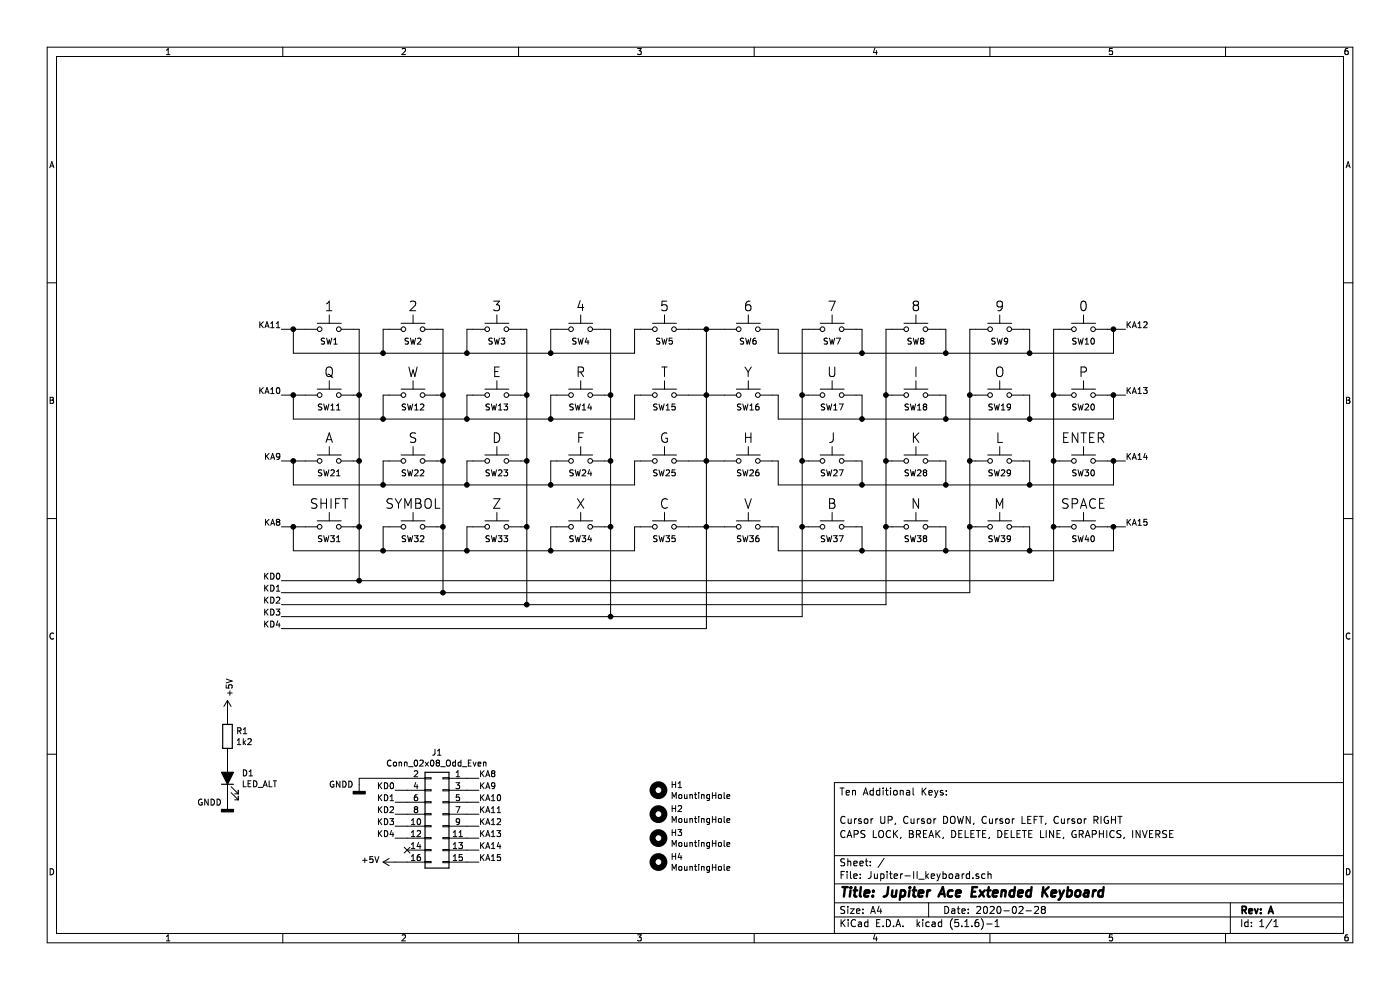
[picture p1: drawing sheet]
EESchema Schematic File Version 4
EELAYER 30 0
EELAYER END
$Descr A4 11693 8268
encoding utf-8
Sheet 1 1
Title "Jupiter Ace Extended Keyboard"
Date "2020-02-28"
Rev "A"
Comp ""
Comment1 "CAPS LOCK, BREAK, DELETE, DELETE LINE, GRAPHICS, INVERSE"
Comment2 "Cursor UP, Cursor DOWN, Cursor LEFT, Cursor RIGHT"
Comment3 ""
Comment4 "Ten Additional Keys:"
$EndDescr
$Comp
L Switch:SW_Push SW1
U 1 1
P 2750 2750
F 0 "SW1" H 2750 2650 50  0000 C CNN
F 1 "1" H 2750 2944 80  0000 C CNN
F 2 "Button_Switch_THT:SW_PUSH_6mm" H 2750 2950 50  0001 C CNN
F 3 "~" H 2750 2950 50  0001 C CNN
	1    2750 2750
	1    0    0    -1  
$EndComp
$Comp
L Switch:SW_Push SW2
U 1 1
P 3450 2750
F 0 "SW2" H 3450 2650 50  0000 C CNN
F 1 "2" H 3450 2944 80  0000 C CNN
F 2 "Button_Switch_THT:SW_PUSH_6mm" H 3450 2950 50  0001 C CNN
F 3 "~" H 3450 2950 50  0001 C CNN
	1    3450 2750
	1    0    0    -1  
$EndComp
$Comp
L Switch:SW_Push SW3
U 1 1
P 4150 2750
F 0 "SW3" H 4150 2650 50  0000 C CNN
F 1 "3" H 4150 2944 80  0000 C CNN
F 2 "Button_Switch_THT:SW_PUSH_6mm" H 4150 2950 50  0001 C CNN
F 3 "~" H 4150 2950 50  0001 C CNN
	1    4150 2750
	1    0    0    -1  
$EndComp
$Comp
L Switch:SW_Push SW4
U 1 1
P 4850 2750
F 0 "SW4" H 4850 2650 50  0000 C CNN
F 1 "4" H 4850 2944 80  0000 C CNN
F 2 "Button_Switch_THT:SW_PUSH_6mm" H 4850 2950 50  0001 C CNN
F 3 "~" H 4850 2950 50  0001 C CNN
	1    4850 2750
	1    0    0    -1  
$EndComp
$Comp
L Switch:SW_Push SW5
U 1 1
P 5550 2750
F 0 "SW5" H 5550 2650 50  0000 C CNN
F 1 "5" H 5550 2944 80  0000 C CNN
F 2 "Button_Switch_THT:SW_PUSH_6mm" H 5550 2950 50  0001 C CNN
F 3 "~" H 5550 2950 50  0001 C CNN
	1    5550 2750
	1    0    0    -1  
$EndComp
$Comp
L Switch:SW_Push SW6
U 1 1
P 6250 2750
F 0 "SW6" H 6250 2650 50  0000 C CNN
F 1 "6" H 6250 2944 80  0000 C CNN
F 2 "Button_Switch_THT:SW_PUSH_6mm" H 6250 2950 50  0001 C CNN
F 3 "~" H 6250 2950 50  0001 C CNN
	1    6250 2750
	-1   0    0    -1  
$EndComp
$Comp
L Switch:SW_Push SW7
U 1 1
P 6950 2750
F 0 "SW7" H 6950 2650 50  0000 C CNN
F 1 "7" H 6950 2944 80  0000 C CNN
F 2 "Button_Switch_THT:SW_PUSH_6mm" H 6950 2950 50  0001 C CNN
F 3 "~" H 6950 2950 50  0001 C CNN
	1    6950 2750
	-1   0    0    -1  
$EndComp
$Comp
L Switch:SW_Push SW8
U 1 1
P 7650 2750
F 0 "SW8" H 7650 2650 50  0000 C CNN
F 1 "8" H 7650 2944 80  0000 C CNN
F 2 "Button_Switch_THT:SW_PUSH_6mm" H 7650 2950 50  0001 C CNN
F 3 "~" H 7650 2950 50  0001 C CNN
	1    7650 2750
	-1   0    0    -1  
$EndComp
$Comp
L Switch:SW_Push SW9
U 1 1
P 8350 2750
F 0 "SW9" H 8350 2650 50  0000 C CNN
F 1 "9" H 8350 2944 80  0000 C CNN
F 2 "Button_Switch_THT:SW_PUSH_6mm" H 8350 2950 50  0001 C CNN
F 3 "~" H 8350 2950 50  0001 C CNN
	1    8350 2750
	-1   0    0    -1  
$EndComp
$Comp
L Switch:SW_Push SW10
U 1 1
P 9050 2750
F 0 "SW10" H 9050 2650 50  0000 C CNN
F 1 "0" H 9050 2944 80  0000 C CNN
F 2 "Button_Switch_THT:SW_PUSH_6mm" H 9050 2950 50  0001 C CNN
F 3 "~" H 9050 2950 50  0001 C CNN
	1    9050 2750
	-1   0    0    -1  
$EndComp
Text Label 2350 2750 2    50   ~ 0
KA11
Text Label 2350 3300 2    50   ~ 0
KA10
Text Label 2350 3850 2    50   ~ 0
KA9
Text Label 2350 4400 2    50   ~ 0
KA8
$Comp
L Switch:SW_Push SW11
U 1 1
P 2750 3300
F 0 "SW11" H 2750 3200 50  0000 C CNN
F 1 "Q" H 2750 3494 80  0000 C CNN
F 2 "Button_Switch_THT:SW_PUSH_6mm" H 2750 3500 50  0001 C CNN
F 3 "~" H 2750 3500 50  0001 C CNN
	1    2750 3300
	1    0    0    -1  
$EndComp
$Comp
L Switch:SW_Push SW12
U 1 1
P 3450 3300
F 0 "SW12" H 3450 3200 50  0000 C CNN
F 1 "W" H 3450 3494 80  0000 C CNN
F 2 "Button_Switch_THT:SW_PUSH_6mm" H 3450 3500 50  0001 C CNN
F 3 "~" H 3450 3500 50  0001 C CNN
	1    3450 3300
	1    0    0    -1  
$EndComp
$Comp
L Switch:SW_Push SW13
U 1 1
P 4150 3300
F 0 "SW13" H 4150 3200 50  0000 C CNN
F 1 "E" H 4150 3494 80  0000 C CNN
F 2 "Button_Switch_THT:SW_PUSH_6mm" H 4150 3500 50  0001 C CNN
F 3 "~" H 4150 3500 50  0001 C CNN
	1    4150 3300
	1    0    0    -1  
$EndComp
$Comp
L Switch:SW_Push SW14
U 1 1
P 4850 3300
F 0 "SW14" H 4850 3200 50  0000 C CNN
F 1 "R" H 4850 3494 80  0000 C CNN
F 2 "Button_Switch_THT:SW_PUSH_6mm" H 4850 3500 50  0001 C CNN
F 3 "~" H 4850 3500 50  0001 C CNN
	1    4850 3300
	1    0    0    -1  
$EndComp
$Comp
L Switch:SW_Push SW15
U 1 1
P 5550 3300
F 0 "SW15" H 5550 3200 50  0000 C CNN
F 1 "T" H 5550 3494 80  0000 C CNN
F 2 "Button_Switch_THT:SW_PUSH_6mm" H 5550 3500 50  0001 C CNN
F 3 "~" H 5550 3500 50  0001 C CNN
	1    5550 3300
	1    0    0    -1  
$EndComp
$Comp
L Switch:SW_Push SW16
U 1 1
P 6250 3300
F 0 "SW16" H 6250 3200 50  0000 C CNN
F 1 "Y" H 6250 3494 80  0000 C CNN
F 2 "Button_Switch_THT:SW_PUSH_6mm" H 6250 3500 50  0001 C CNN
F 3 "~" H 6250 3500 50  0001 C CNN
	1    6250 3300
	-1   0    0    -1  
$EndComp
$Comp
L Switch:SW_Push SW17
U 1 1
P 6950 3300
F 0 "SW17" H 6950 3200 50  0000 C CNN
F 1 "U" H 6950 3494 80  0000 C CNN
F 2 "Button_Switch_THT:SW_PUSH_6mm" H 6950 3500 50  0001 C CNN
F 3 "~" H 6950 3500 50  0001 C CNN
	1    6950 3300
	-1   0    0    -1  
$EndComp
$Comp
L Switch:SW_Push SW18
U 1 1
P 7650 3300
F 0 "SW18" H 7650 3200 50  0000 C CNN
F 1 "I" H 7650 3494 80  0000 C CNN
F 2 "Button_Switch_THT:SW_PUSH_6mm" H 7650 3500 50  0001 C CNN
F 3 "~" H 7650 3500 50  0001 C CNN
	1    7650 3300
	-1   0    0    -1  
$EndComp
$Comp
L Switch:SW_Push SW19
U 1 1
P 8350 3300
F 0 "SW19" H 8350 3200 50  0000 C CNN
F 1 "O" H 8350 3494 80  0000 C CNN
F 2 "Button_Switch_THT:SW_PUSH_6mm" H 8350 3500 50  0001 C CNN
F 3 "~" H 8350 3500 50  0001 C CNN
	1    8350 3300
	-1   0    0    -1  
$EndComp
$Comp
L Switch:SW_Push SW20
U 1 1
P 9050 3300
F 0 "SW20" H 9050 3200 50  0000 C CNN
F 1 "P" H 9050 3494 80  0000 C CNN
F 2 "Button_Switch_THT:SW_PUSH_6mm" H 9050 3500 50  0001 C CNN
F 3 "~" H 9050 3500 50  0001 C CNN
	1    9050 3300
	-1   0    0    -1  
$EndComp
$Comp
L Switch:SW_Push SW21
U 1 1
P 2750 3850
F 0 "SW21" H 2750 3750 50  0000 C CNN
F 1 "A" H 2750 4044 80  0000 C CNN
F 2 "Button_Switch_THT:SW_PUSH_6mm" H 2750 4050 50  0001 C CNN
F 3 "~" H 2750 4050 50  0001 C CNN
	1    2750 3850
	1    0    0    -1  
$EndComp
$Comp
L Switch:SW_Push SW22
U 1 1
P 3450 3850
F 0 "SW22" H 3450 3750 50  0000 C CNN
F 1 "S" H 3450 4044 80  0000 C CNN
F 2 "Button_Switch_THT:SW_PUSH_6mm" H 3450 4050 50  0001 C CNN
F 3 "~" H 3450 4050 50  0001 C CNN
	1    3450 3850
	1    0    0    -1  
$EndComp
$Comp
L Switch:SW_Push SW23
U 1 1
P 4150 3850
F 0 "SW23" H 4150 3750 50  0000 C CNN
F 1 "D" H 4150 4044 80  0000 C CNN
F 2 "Button_Switch_THT:SW_PUSH_6mm" H 4150 4050 50  0001 C CNN
F 3 "~" H 4150 4050 50  0001 C CNN
	1    4150 3850
	1    0    0    -1  
$EndComp
$Comp
L Switch:SW_Push SW24
U 1 1
P 4850 3850
F 0 "SW24" H 4850 3750 50  0000 C CNN
F 1 "F" H 4850 4044 80  0000 C CNN
F 2 "Button_Switch_THT:SW_PUSH_6mm" H 4850 4050 50  0001 C CNN
F 3 "~" H 4850 4050 50  0001 C CNN
	1    4850 3850
	1    0    0    -1  
$EndComp
$Comp
L Switch:SW_Push SW25
U 1 1
P 5550 3850
F 0 "SW25" H 5550 3750 50  0000 C CNN
F 1 "G" H 5550 4044 80  0000 C CNN
F 2 "Button_Switch_THT:SW_PUSH_6mm" H 5550 4050 50  0001 C CNN
F 3 "~" H 5550 4050 50  0001 C CNN
	1    5550 3850
	1    0    0    -1  
$EndComp
$Comp
L Switch:SW_Push SW26
U 1 1
P 6250 3850
F 0 "SW26" H 6250 3750 50  0000 C CNN
F 1 "H" H 6250 4044 80  0000 C CNN
F 2 "Button_Switch_THT:SW_PUSH_6mm" H 6250 4050 50  0001 C CNN
F 3 "~" H 6250 4050 50  0001 C CNN
	1    6250 3850
	-1   0    0    -1  
$EndComp
$Comp
L Switch:SW_Push SW27
U 1 1
P 6950 3850
F 0 "SW27" H 6950 3750 50  0000 C CNN
F 1 "J" H 6950 4044 80  0000 C CNN
F 2 "Button_Switch_THT:SW_PUSH_6mm" H 6950 4050 50  0001 C CNN
F 3 "~" H 6950 4050 50  0001 C CNN
	1    6950 3850
	-1   0    0    -1  
$EndComp
$Comp
L Switch:SW_Push SW28
U 1 1
P 7650 3850
F 0 "SW28" H 7650 3750 50  0000 C CNN
F 1 "K" H 7650 4044 80  0000 C CNN
F 2 "Button_Switch_THT:SW_PUSH_6mm" H 7650 4050 50  0001 C CNN
F 3 "~" H 7650 4050 50  0001 C CNN
	1    7650 3850
	-1   0    0    -1  
$EndComp
$Comp
L Switch:SW_Push SW29
U 1 1
P 8350 3850
F 0 "SW29" H 8350 3750 50  0000 C CNN
F 1 "L" H 8350 4044 80  0000 C CNN
F 2 "Button_Switch_THT:SW_PUSH_6mm" H 8350 4050 50  0001 C CNN
F 3 "~" H 8350 4050 50  0001 C CNN
	1    8350 3850
	-1   0    0    -1  
$EndComp
$Comp
L Switch:SW_Push SW30
U 1 1
P 9050 3850
F 0 "SW30" H 9050 3750 50  0000 C CNN
F 1 "ENTER" H 9050 4044 80  0000 C CNN
F 2 "Button_Switch_THT:SW_PUSH_6mm" H 9050 4050 50  0001 C CNN
F 3 "~" H 9050 4050 50  0001 C CNN
	1    9050 3850
	-1   0    0    -1  
$EndComp
$Comp
L Switch:SW_Push SW31
U 1 1
P 2750 4400
F 0 "SW31" H 2750 4300 50  0000 C CNN
F 1 "SHIFT" H 2750 4594 80  0000 C CNN
F 2 "Button_Switch_THT:SW_PUSH_6mm" H 2750 4600 50  0001 C CNN
F 3 "~" H 2750 4600 50  0001 C CNN
	1    2750 4400
	1    0    0    -1  
$EndComp
$Comp
L Switch:SW_Push SW32
U 1 1
P 3450 4400
F 0 "SW32" H 3450 4300 50  0000 C CNN
F 1 "SYMBOL" H 3450 4594 80  0000 C CNN
F 2 "Button_Switch_THT:SW_PUSH_6mm" H 3450 4600 50  0001 C CNN
F 3 "~" H 3450 4600 50  0001 C CNN
	1    3450 4400
	1    0    0    -1  
$EndComp
$Comp
L Switch:SW_Push SW33
U 1 1
P 4150 4400
F 0 "SW33" H 4150 4300 50  0000 C CNN
F 1 "Z" H 4150 4594 80  0000 C CNN
F 2 "Button_Switch_THT:SW_PUSH_6mm" H 4150 4600 50  0001 C CNN
F 3 "~" H 4150 4600 50  0001 C CNN
	1    4150 4400
	1    0    0    -1  
$EndComp
$Comp
L Switch:SW_Push SW34
U 1 1
P 4850 4400
F 0 "SW34" H 4850 4300 50  0000 C CNN
F 1 "X" H 4850 4594 80  0000 C CNN
F 2 "Button_Switch_THT:SW_PUSH_6mm" H 4850 4600 50  0001 C CNN
F 3 "~" H 4850 4600 50  0001 C CNN
	1    4850 4400
	1    0    0    -1  
$EndComp
$Comp
L Switch:SW_Push SW35
U 1 1
P 5550 4400
F 0 "SW35" H 5550 4300 50  0000 C CNN
F 1 "C" H 5550 4594 80  0000 C CNN
F 2 "Button_Switch_THT:SW_PUSH_6mm" H 5550 4600 50  0001 C CNN
F 3 "~" H 5550 4600 50  0001 C CNN
	1    5550 4400
	1    0    0    -1  
$EndComp
$Comp
L Switch:SW_Push SW36
U 1 1
P 6250 4400
F 0 "SW36" H 6250 4300 50  0000 C CNN
F 1 "V" H 6250 4594 80  0000 C CNN
F 2 "Button_Switch_THT:SW_PUSH_6mm" H 6250 4600 50  0001 C CNN
F 3 "~" H 6250 4600 50  0001 C CNN
	1    6250 4400
	-1   0    0    -1  
$EndComp
$Comp
L Switch:SW_Push SW37
U 1 1
P 6950 4400
F 0 "SW37" H 6950 4300 50  0000 C CNN
F 1 "B" H 6950 4594 80  0000 C CNN
F 2 "Button_Switch_THT:SW_PUSH_6mm" H 6950 4600 50  0001 C CNN
F 3 "~" H 6950 4600 50  0001 C CNN
	1    6950 4400
	-1   0    0    -1  
$EndComp
$Comp
L Switch:SW_Push SW38
U 1 1
P 7650 4400
F 0 "SW38" H 7650 4300 50  0000 C CNN
F 1 "N" H 7650 4594 80  0000 C CNN
F 2 "Button_Switch_THT:SW_PUSH_6mm" H 7650 4600 50  0001 C CNN
F 3 "~" H 7650 4600 50  0001 C CNN
	1    7650 4400
	-1   0    0    -1  
$EndComp
$Comp
L Switch:SW_Push SW39
U 1 1
P 8350 4400
F 0 "SW39" H 8350 4300 50  0000 C CNN
F 1 "M" H 8350 4594 80  0000 C CNN
F 2 "Button_Switch_THT:SW_PUSH_6mm" H 8350 4600 50  0001 C CNN
F 3 "~" H 8350 4600 50  0001 C CNN
	1    8350 4400
	-1   0    0    -1  
$EndComp
$Comp
L Switch:SW_Push SW40
U 1 1
P 9050 4400
F 0 "SW40" H 9050 4300 50  0000 C CNN
F 1 "SPACE" H 9050 4594 80  0000 C CNN
F 2 "Button_Switch_THT:SW_PUSH_6mm" H 9050 4600 50  0001 C CNN
F 3 "~" H 9050 4600 50  0001 C CNN
	1    9050 4400
	-1   0    0    -1  
$EndComp
Text Label 9400 2750 0    50   ~ 0
KA12
Text Label 9400 3300 0    50   ~ 0
KA13
Text Label 9400 3850 0    50   ~ 0
KA14
Text Label 9400 4400 0    50   ~ 0
KA15
Wire Wire Line
	9250 4400 9300 4400
Wire Wire Line
	9250 3850 9300 3850
Wire Wire Line
	9250 3300 9300 3300
Wire Wire Line
	9250 2750 9300 2750
Wire Wire Line
	2950 2750 3000 2750
Wire Wire Line
	3000 2750 3000 3300
Wire Wire Line
	3000 4400 2950 4400
Wire Wire Line
	2950 3850 3000 3850
Connection ~ 3000 3850
Wire Wire Line
	3000 3850 3000 4400
Wire Wire Line
	2950 3300 3000 3300
Connection ~ 3000 3300
Wire Wire Line
	3000 3300 3000 3850
Wire Wire Line
	3650 4400 3700 4400
Wire Wire Line
	3700 4400 3700 3850
Wire Wire Line
	3700 2750 3650 2750
Wire Wire Line
	3650 3300 3700 3300
Connection ~ 3700 3300
Wire Wire Line
	3700 3300 3700 2750
Wire Wire Line
	3650 3850 3700 3850
Connection ~ 3700 3850
Wire Wire Line
	3700 3850 3700 3300
Wire Wire Line
	4350 2750 4400 2750
Wire Wire Line
	4400 2750 4400 3300
Wire Wire Line
	4400 4400 4350 4400
Wire Wire Line
	4350 3850 4400 3850
Connection ~ 4400 3850
Wire Wire Line
	4400 3850 4400 4400
Wire Wire Line
	4350 3300 4400 3300
Connection ~ 4400 3300
Wire Wire Line
	4400 3300 4400 3850
Wire Wire Line
	5050 4400 5100 4400
Wire Wire Line
	5100 4400 5100 3850
Wire Wire Line
	5100 2750 5050 2750
Wire Wire Line
	5050 3300 5100 3300
Connection ~ 5100 3300
Wire Wire Line
	5100 3300 5100 2750
Wire Wire Line
	5050 3850 5100 3850
Connection ~ 5100 3850
Wire Wire Line
	5100 3850 5100 3300
Wire Wire Line
	5750 4400 5900 4400
Wire Wire Line
	5900 2750 5750 2750
Wire Wire Line
	5750 3300 5900 3300
Wire Wire Line
	5750 3850 5900 3850
Wire Wire Line
	6050 2750 5900 2750
Wire Wire Line
	5900 2750 5900 3300
Wire Wire Line
	5900 4400 6050 4400
Wire Wire Line
	6050 3850 5900 3850
Connection ~ 5900 3850
Wire Wire Line
	5900 3850 5900 4400
Wire Wire Line
	6050 3300 5900 3300
Connection ~ 5900 3300
Wire Wire Line
	5900 3300 5900 3850
Wire Wire Line
	6750 2750 6700 2750
Wire Wire Line
	6700 2750 6700 3300
Wire Wire Line
	6700 4400 6750 4400
Wire Wire Line
	6750 3850 6700 3850
Connection ~ 6700 3850
Wire Wire Line
	6700 3850 6700 4400
Wire Wire Line
	6750 3300 6700 3300
Connection ~ 6700 3300
Wire Wire Line
	6700 3300 6700 3850
Wire Wire Line
	7450 2750 7400 2750
Wire Wire Line
	7400 2750 7400 3300
Wire Wire Line
	7400 4400 7450 4400
Wire Wire Line
	7450 3850 7400 3850
Connection ~ 7400 3850
Wire Wire Line
	7400 3850 7400 4400
Wire Wire Line
	7450 3300 7400 3300
Connection ~ 7400 3300
Wire Wire Line
	7400 3300 7400 3850
Wire Wire Line
	8850 2750 8800 2750
Wire Wire Line
	8800 2750 8800 3300
Wire Wire Line
	8800 4400 8850 4400
Wire Wire Line
	8850 3850 8800 3850
Connection ~ 8800 3850
Wire Wire Line
	8800 3850 8800 4400
Wire Wire Line
	8850 3300 8800 3300
Connection ~ 8800 3300
Wire Wire Line
	8800 3300 8800 3850
Wire Wire Line
	8150 2750 8100 2750
Wire Wire Line
	8100 2750 8100 3300
Wire Wire Line
	8100 4400 8150 4400
Wire Wire Line
	8150 3850 8100 3850
Connection ~ 8100 3850
Wire Wire Line
	8100 3850 8100 4400
Wire Wire Line
	8150 3300 8100 3300
Connection ~ 8100 3300
Wire Wire Line
	8100 3300 8100 3850
Wire Wire Line
	8550 2750 8600 2750
Wire Wire Line
	8600 2750 8600 2950
Wire Wire Line
	8600 2950 9300 2950
Wire Wire Line
	9300 2950 9300 2750
Connection ~ 9300 2750
Wire Wire Line
	9300 2750 9400 2750
Wire Wire Line
	8550 3300 8600 3300
Wire Wire Line
	8600 3300 8600 3500
Wire Wire Line
	8600 3500 9300 3500
Wire Wire Line
	9300 3500 9300 3300
Connection ~ 9300 3300
Wire Wire Line
	9300 3300 9400 3300
Wire Wire Line
	8550 3850 8600 3850
Wire Wire Line
	8600 3850 8600 4050
Wire Wire Line
	8600 4050 9300 4050
Wire Wire Line
	9300 4050 9300 3850
Connection ~ 9300 3850
Wire Wire Line
	9300 3850 9400 3850
Wire Wire Line
	8550 4400 8600 4400
Wire Wire Line
	8600 4400 8600 4600
Wire Wire Line
	8600 4600 9300 4600
Wire Wire Line
	9300 4600 9300 4400
Connection ~ 9300 4400
Wire Wire Line
	9300 4400 9400 4400
Wire Wire Line
	8600 2950 7900 2950
Wire Wire Line
	6500 2950 6500 2750
Wire Wire Line
	6500 2750 6450 2750
Connection ~ 8600 2950
Wire Wire Line
	7150 2750 7200 2750
Wire Wire Line
	7200 2750 7200 2950
Connection ~ 7200 2950
Wire Wire Line
	7200 2950 6500 2950
Wire Wire Line
	7850 2750 7900 2750
Wire Wire Line
	7900 2750 7900 2950
Connection ~ 7900 2950
Wire Wire Line
	7900 2950 7200 2950
Wire Wire Line
	6450 3300 6500 3300
Wire Wire Line
	6500 3300 6500 3500
Wire Wire Line
	6500 3500 7200 3500
Connection ~ 8600 3500
Wire Wire Line
	6450 3850 6500 3850
Wire Wire Line
	6500 3850 6500 4050
Wire Wire Line
	6500 4050 7200 4050
Connection ~ 8600 4050
Wire Wire Line
	6450 4400 6500 4400
Wire Wire Line
	6500 4400 6500 4600
Wire Wire Line
	6500 4600 7200 4600
Connection ~ 8600 4600
Wire Wire Line
	7850 4400 7900 4400
Wire Wire Line
	7900 4400 7900 4600
Connection ~ 7900 4600
Wire Wire Line
	7900 4600 8600 4600
Wire Wire Line
	7150 4400 7200 4400
Wire Wire Line
	7200 4400 7200 4600
Connection ~ 7200 4600
Wire Wire Line
	7200 4600 7900 4600
Wire Wire Line
	7150 3850 7200 3850
Wire Wire Line
	7200 3850 7200 4050
Connection ~ 7200 4050
Wire Wire Line
	7200 4050 7900 4050
Wire Wire Line
	7850 3850 7900 3850
Wire Wire Line
	7900 3850 7900 4050
Connection ~ 7900 4050
Wire Wire Line
	7900 4050 8600 4050
Wire Wire Line
	7150 3300 7200 3300
Wire Wire Line
	7200 3300 7200 3500
Connection ~ 7200 3500
Wire Wire Line
	7200 3500 7900 3500
Wire Wire Line
	7850 3300 7900 3300
Wire Wire Line
	7900 3300 7900 3500
Connection ~ 7900 3500
Wire Wire Line
	7900 3500 8600 3500
Connection ~ 5900 4400
Connection ~ 5900 2750
Wire Wire Line
	5350 2750 5300 2750
Wire Wire Line
	5300 2750 5300 2950
Wire Wire Line
	5300 2950 4600 2950
Wire Wire Line
	2450 2950 2450 2750
Connection ~ 2450 2750
Wire Wire Line
	2450 2750 2550 2750
Wire Wire Line
	5350 3300 5300 3300
Wire Wire Line
	5300 3300 5300 3500
Wire Wire Line
	5300 3500 4600 3500
Wire Wire Line
	2450 3500 2450 3300
Connection ~ 2450 3300
Wire Wire Line
	2450 3300 2550 3300
Wire Wire Line
	5350 3850 5300 3850
Wire Wire Line
	5300 3850 5300 4050
Wire Wire Line
	5300 4050 4600 4050
Wire Wire Line
	2450 4050 2450 3850
Connection ~ 2450 3850
Wire Wire Line
	2450 3850 2550 3850
Wire Wire Line
	5350 4400 5300 4400
Wire Wire Line
	5300 4400 5300 4600
Wire Wire Line
	5300 4600 4600 4600
Wire Wire Line
	2450 4600 2450 4400
Connection ~ 2450 4400
Wire Wire Line
	2450 4400 2550 4400
Wire Wire Line
	2350 2750 2450 2750
Wire Wire Line
	2350 3300 2450 3300
Wire Wire Line
	2350 3850 2450 3850
Wire Wire Line
	2350 4400 2450 4400
Wire Wire Line
	3250 2750 3200 2750
Wire Wire Line
	3200 2750 3200 2950
Connection ~ 3200 2950
Wire Wire Line
	3200 2950 2450 2950
Wire Wire Line
	3250 3300 3200 3300
Wire Wire Line
	3200 3300 3200 3500
Connection ~ 3200 3500
Wire Wire Line
	3200 3500 2450 3500
Wire Wire Line
	3250 3850 3200 3850
Wire Wire Line
	3200 3850 3200 4050
Connection ~ 3200 4050
Wire Wire Line
	3200 4050 2450 4050
Wire Wire Line
	3250 4400 3200 4400
Wire Wire Line
	3200 4400 3200 4600
Connection ~ 3200 4600
Wire Wire Line
	3200 4600 2450 4600
Wire Wire Line
	3950 4400 3900 4400
Wire Wire Line
	3900 4400 3900 4600
Connection ~ 3900 4600
Wire Wire Line
	3900 4600 3200 4600
Wire Wire Line
	4650 4400 4600 4400
Wire Wire Line
	4600 4400 4600 4600
Connection ~ 4600 4600
Wire Wire Line
	4600 4600 3900 4600
Wire Wire Line
	4650 3850 4600 3850
Wire Wire Line
	4600 3850 4600 4050
Connection ~ 4600 4050
Wire Wire Line
	4600 4050 3900 4050
Wire Wire Line
	4650 3300 4600 3300
Wire Wire Line
	4600 3300 4600 3500
Connection ~ 4600 3500
Wire Wire Line
	4600 3500 3900 3500
Wire Wire Line
	4650 2750 4600 2750
Wire Wire Line
	4600 2750 4600 2950
Connection ~ 4600 2950
Wire Wire Line
	4600 2950 3900 2950
Wire Wire Line
	3950 2750 3900 2750
Wire Wire Line
	3900 2750 3900 2950
Connection ~ 3900 2950
Wire Wire Line
	3900 2950 3200 2950
Wire Wire Line
	3950 3300 3900 3300
Wire Wire Line
	3900 3300 3900 3500
Connection ~ 3900 3500
Wire Wire Line
	3900 3500 3200 3500
Wire Wire Line
	3950 3850 3900 3850
Wire Wire Line
	3900 3850 3900 4050
Connection ~ 3900 4050
Wire Wire Line
	3900 4050 3200 4050
Text Label 3300 6600 2    50   ~ 0
KD0
Text Label 4000 6500 0    50   ~ 0
KA8
Text Label 4000 6600 0    50   ~ 0
KA9
Text Label 4000 6700 0    50   ~ 0
KA10
Text Label 4000 6800 0    50   ~ 0
KA11
Text Label 4000 6900 0    50   ~ 0
KA12
Text Label 4000 7000 0    50   ~ 0
KA13
Text Label 4000 7100 0    50   ~ 0
KA14
Text Label 4000 7200 0    50   ~ 0
KA15
Text Label 3300 6700 2    50   ~ 0
KD1
Text Label 3300 6800 2    50   ~ 0
KD2
Text Label 3300 6900 2    50   ~ 0
KD3
Text Label 3300 7000 2    50   ~ 0
KD4
NoConn ~ 3400 7100
$Comp
L power:GNDD #PWR0101
U 1 1
P 3000 6550
F 0 "#PWR0101" H 3000 6300 50  0001 C CNN
F 1 "GNDD" H 2850 6550 50  0000 C CNN
F 2 "" H 3000 6550 50  0001 C CNN
F 3 "" H 3000 6550 50  0001 C CNN
	1    3000 6550
	1    0    0    -1  
$EndComp
Wire Wire Line
	3000 6500 3000 6550
$Comp
L power:+5V #PWR0102
U 1 1
P 3300 7200
F 0 "#PWR0102" H 3300 7050 50  0001 C CNN
F 1 "+5V" V 3315 7328 50  0000 L CNN
F 2 "" H 3300 7200 50  0001 C CNN
F 3 "" H 3300 7200 50  0001 C CNN
	1    3300 7200
	0    -1   -1   0   
$EndComp
Wire Wire Line
	3300 7200 3400 7200
Wire Wire Line
	3300 6600 3400 6600
Wire Wire Line
	3400 6700 3300 6700
Wire Wire Line
	3300 6800 3400 6800
Wire Wire Line
	3400 6900 3300 6900
Wire Wire Line
	3300 7000 3400 7000
Wire Wire Line
	3900 7200 4000 7200
Wire Wire Line
	3900 6500 4000 6500
Wire Wire Line
	4000 6600 3900 6600
Wire Wire Line
	4000 6700 3900 6700
Wire Wire Line
	3900 6800 4000 6800
Wire Wire Line
	4000 6900 3900 6900
Wire Wire Line
	3900 7000 4000 7000
Wire Wire Line
	4000 7100 3900 7100
Wire Wire Line
	3400 6500 3000 6500
$Comp
L Connector_Generic:Conn_02x08_Odd_Even J1
U 1 1
P 3700 6800
F 0 "J1" H 3750 7317 50  0000 C CNN
F 1 "Conn_02x08_Odd_Even" H 3750 7226 50  0000 C CNN
F 2 "Connector_IDC:IDC-Header_2x08_P2.54mm_Vertical" H 3700 6800 50  0001 C CNN
F 3 "~" H 3700 6800 50  0001 C CNN
	1    3700 6800
	-1   0    0    -1  
$EndComp
Text Label 2350 4850 2    50   ~ 0
KD0
Wire Wire Line
	2350 4850 3000 4850
Wire Wire Line
	3000 4850 3000 4400
Connection ~ 3000 4400
Text Label 2350 4950 2    50   ~ 0
KD1
Text Label 2350 5050 2    50   ~ 0
KD2
Text Label 2350 5150 2    50   ~ 0
KD3
Text Label 2350 5250 2    50   ~ 0
KD4
Wire Wire Line
	2350 4950 3700 4950
Wire Wire Line
	3700 4950 3700 4400
Connection ~ 3700 4400
Wire Wire Line
	2350 5050 4400 5050
Wire Wire Line
	4400 5050 4400 4400
Connection ~ 4400 4400
Wire Wire Line
	2350 5150 5100 5150
Wire Wire Line
	5100 5150 5100 4400
Connection ~ 5100 4400
Wire Wire Line
	2350 5250 5900 5250
Wire Wire Line
	5900 5250 5900 4400
Wire Wire Line
	5100 5150 6700 5150
Wire Wire Line
	6700 5150 6700 4400
Connection ~ 5100 5150
Connection ~ 6700 4400
Wire Wire Line
	4400 5050 7400 5050
Wire Wire Line
	7400 5050 7400 4400
Connection ~ 4400 5050
Connection ~ 7400 4400
Wire Wire Line
	3000 4850 8800 4850
Wire Wire Line
	8800 4850 8800 4400
Connection ~ 3000 4850
Connection ~ 8800 4400
Wire Wire Line
	3700 4950 8100 4950
Wire Wire Line
	8100 4950 8100 4400
Connection ~ 3700 4950
Connection ~ 8100 4400
$Comp
L Device:LED_ALT D1
U 1 1
P 1900 6500
F 0 "D1" V 1939 6382 50  0000 R CNN
F 1 "LED_ALT" V 1848 6382 50  0000 R CNN
F 2 "LED_SMD:LED_1206_3216Metric_Pad1.42x1.75mm_HandSolder" H 1900 6500 50  0001 C CNN
F 3 "~" H 1900 6500 50  0001 C CNN
	1    1900 6500
	0    -1   -1   0   
$EndComp
$Comp
L Device:R R1
U 1 1
P 1900 6150
F 0 "R1" H 1970 6196 50  0000 L CNN
F 1 "1k2" H 1970 6105 50  0000 L CNN
F 2 "Resistor_SMD:R_0805_2012Metric_Pad1.15x1.40mm_HandSolder" V 1830 6150 50  0001 C CNN
F 3 "~" H 1900 6150 50  0001 C CNN
	1    1900 6150
	1    0    0    -1  
$EndComp
$Comp
L Mechanical:MountingHole H1
U 1 1
P 5500 6600
F 0 "H1" H 5600 6646 50  0000 L CNN
F 1 "MountingHole" H 5600 6555 50  0000 L CNN
F 2 "Mounting_Holes:MountingHole_3.2mm_M3" H 5500 6600 50  0001 C CNN
F 3 "~" H 5500 6600 50  0001 C CNN
	1    5500 6600
	1    0    0    -1  
$EndComp
$Comp
L Mechanical:MountingHole H2
U 1 1
P 5500 6800
F 0 "H2" H 5600 6846 50  0000 L CNN
F 1 "MountingHole" H 5600 6755 50  0000 L CNN
F 2 "Mounting_Holes:MountingHole_3.2mm_M3" H 5500 6800 50  0001 C CNN
F 3 "~" H 5500 6800 50  0001 C CNN
	1    5500 6800
	1    0    0    -1  
$EndComp
$Comp
L Mechanical:MountingHole H3
U 1 1
P 5500 7000
F 0 "H3" H 5600 7046 50  0000 L CNN
F 1 "MountingHole" H 5600 6955 50  0000 L CNN
F 2 "Mounting_Holes:MountingHole_3.2mm_M3" H 5500 7000 50  0001 C CNN
F 3 "~" H 5500 7000 50  0001 C CNN
	1    5500 7000
	1    0    0    -1  
$EndComp
$Comp
L Mechanical:MountingHole H4
U 1 1
P 5500 7200
F 0 "H4" H 5600 7246 50  0000 L CNN
F 1 "MountingHole" H 5600 7155 50  0000 L CNN
F 2 "Mounting_Holes:MountingHole_3.2mm_M3" H 5500 7200 50  0001 C CNN
F 3 "~" H 5500 7200 50  0001 C CNN
	1    5500 7200
	1    0    0    -1  
$EndComp
$Comp
L power:GNDD #PWR02
U 1 1
P 1900 6700
F 0 "#PWR02" H 1900 6450 50  0001 C CNN
F 1 "GNDD" H 1750 6700 50  0000 C CNN
F 2 "" H 1900 6700 50  0001 C CNN
F 3 "" H 1900 6700 50  0001 C CNN
	1    1900 6700
	1    0    0    -1  
$EndComp
$Comp
L power:+5V #PWR01
U 1 1
P 1900 5950
F 0 "#PWR01" H 1900 5800 50  0001 C CNN
F 1 "+5V" V 1915 6078 50  0000 L CNN
F 2 "" H 1900 5950 50  0001 C CNN
F 3 "" H 1900 5950 50  0001 C CNN
	1    1900 5950
	1    0    0    -1  
$EndComp
Wire Wire Line
	1900 5950 1900 6000
Wire Wire Line
	1900 6300 1900 6350
Wire Wire Line
	1900 6650 1900 6700
$EndSCHEMATC
